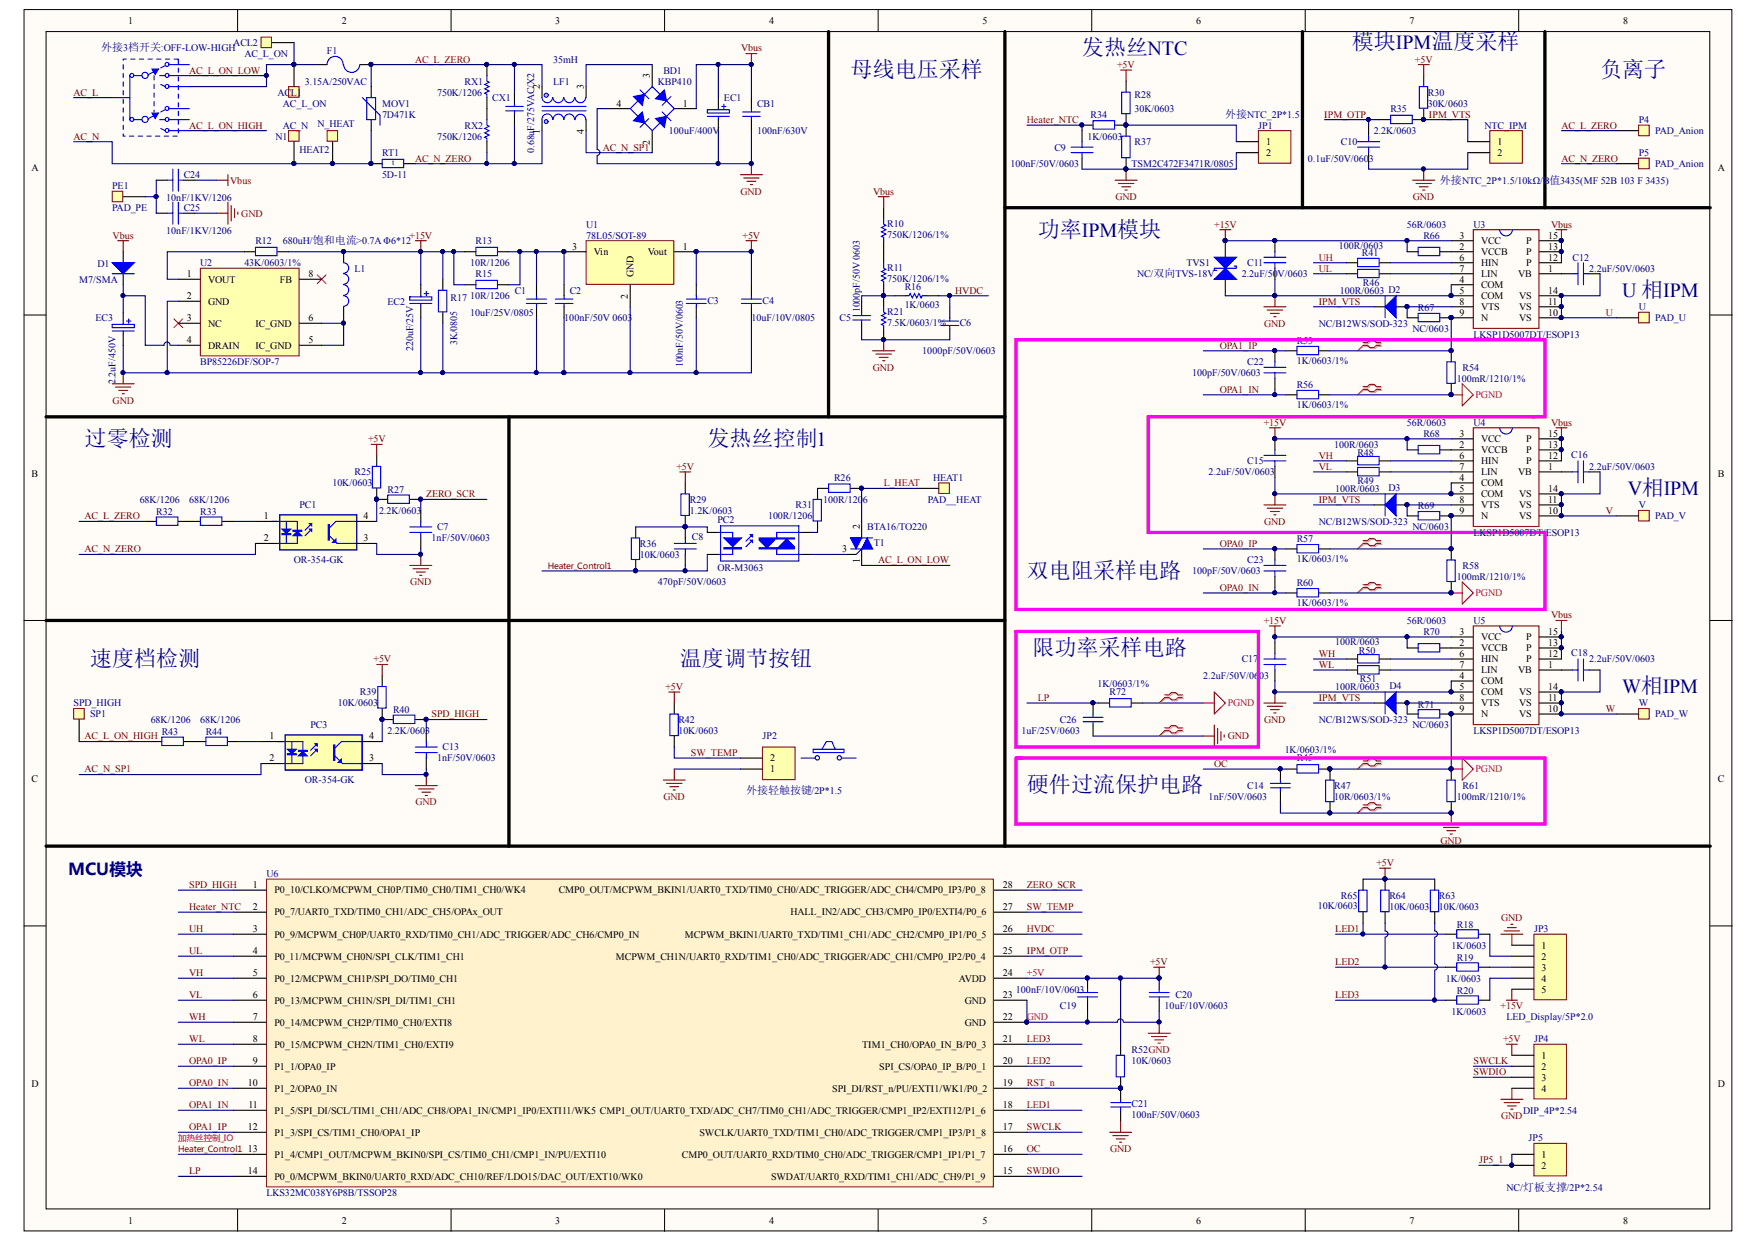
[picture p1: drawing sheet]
# Altium schematic sheet LKS32MC038Y6P8B+BP85226DF+LKSP1D5007D_V1.0_SCH_20230419.SchDoc
size A3

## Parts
ACL1  AC_L_ON  [22AWG]
ACL2  AC_L_ON  [22AWG]
BD1  KBP410  [KBP210]
C1  10uF/25V/0805  [C0805]
C2  100nF/50V 0603  [C0603]
C3  100nF/50V/0603  [C0603]
C4  10uF/10V/0805  [C0805]
C5  1000pF/50V 0603  [C0603]
C6  1000pF/50V/0603  [C0603]
C7  1nF/50V/0603  [C0603]
C8  470pF/50V/0603  [C0603]
C9  100nF/50V/0603  [C0603]
C10  0.1uF/50V/0603  [C0603]
C11  2.2uF/50V/0603  [C1206]
C12  2.2uF/50V/0603  [C0805]
C13  1nF/50V/0603  [C0603]
C14  1nF/50V/0603  [C0603]
C15  2.2uF/50V/0603  [C1206]
C16  2.2uF/50V/0603  [C0805]
C17  2.2uF/50V/0603  [C1206]
C18  2.2uF/50V/0603  [C0805]
C19  100nF/10V/0603  [C0603]
C20  10uF/10V/0603  [C0603]
C21  100nF/50V/0603  [C0603]
C22  100pF/50V/0603  [C0603]
C23  100pF/50V/0603  [C0603]
C24  10nF/1KV/1206  [C1206]
C25  10nF/1KV/1206  [C1206]
C26  1uF/25V/0603  [C0603]
CB1  100nF/630V  [CY2-7.5]
CX1  0.68uF/275VAC/X2  [0.68uF_X2_L12.8*W7.8*H13.6]
D1  M7/SMA  [SMD-(DO-214AC/SMA)(H)]
D2  NC/B12WS/SOD-323  [SOD-323]
D3  NC/B12WS/SOD-323  [SOD-323]
D4  NC/B12WS/SOD-323  [SOD-323]
EC1  100uF/400V  [E18*32W]
EC2  220uF/25V  [E6.3*7]
EC3  2.2uF/450V  [E6.3*7]
F1  3.15A/250VAC  [FUSE-6528]
HEAT1  PAD__HEAT  [22AWG]
HEAT2  N_HEAT  [22AWG]
JP1  外接NTC_2P*1.5  [XH25-2ADW]
JP2  外接轻触按键/2P*1.5  [XH25-2ADW]
JP3  LED_Display/5P*2.0  [PH20-5AW]
JP4  DIP_4P*2.54  [JP4_P2.54]
JP5  NC/灯板支撑/2P*2.54  [HDR1X2]
L1  680uH/饱和电流>0.7A Φ6*12  [L3.0]
LF1  35mH  [L17MM]
MOV1  7D471K  [07D561]
N1  AC_N  [22AWG]
NTC_IPM  外接NTC_2P*1.5/10kΩ/B值3435(MF 52B 103 F 3435)  [HDR1X2]
P4  PAD_Anion  [22AWG]
P5  PAD_Anion  [22AWG]
PC1  OR-354-GK  [CTM3053+EL3H4-G]
PC2  OR-M3063  [CTM3053]
PC3  OR-354-GK  [CTM3053+EL3H4-G]
PE1  PAD_PE  [22AWG]
R10  750K/1206/1%  [R1206]
R11  750K/1206/1%  [R1206]
R12  43K/0603/1%  [R0603]
R13  10R/1206  [R1206]
R15  10R/1206  [R1206]
R16  1K/0603  [R0603]
R17  3K/0805  [R0805]
R18  1K/0603  [R0603]
R19  1K/0603  [R0603]
R20  1K/0603  [R0603]
R21  7.5K/0603/1%  [R0603]
R25  10K/0603  [R0603]
R26  100R/1206  [R1206]
R27  2.2K/0603  [R0603]
R28  30K/0603  [R0603]
R29  1.2K/0603  [R0603]
R30  30K/0603  [R0603]
R31  100R/1206  [R1206]
R32  68K/1206  [R1206]
R33  68K/1206  [R1206]
R34  1K/0603  [R0603]
R35  2.2K/0603  [R0603]
R36  10K/0603  [R0603]
R37  TSM2C472F3471R/0805  [R0805]
R39  10K/0603  [R0603]
R40  2.2K/0603  [R0603]
R41  100R/0603  [R0603]
R42  10K/0603  [R0603]
R43  68K/1206  [R1206]
R44  68K/1206  [R1206]
R45  1K/0603/1%  [R0603]
R46  100R/0603  [R0603]
R47  10R/0603/1%  [R0603]
R48  100R/0603  [R0603]
R49  100R/0603  [R0603]
R50  100R/0603  [R0603]
R51  100R/0603  [R0603]
R52  10K/0603  [R0603]
R53  value 1K/0603/1%  [R0603]  (hidden comment: 1K 1%)
R54  100mR/1210/1%  [R1206]
R56  value 1K/0603/1%  [R0603]  (hidden comment: 1K 1%)
R57  value 1K/0603/1%  [R0603]  (hidden comment: 1K 1%)
R58  100mR/1210/1%  [R1206]
R60  value 1K/0603/1%  [R0603]  (hidden comment: 1K 1%)
R61  100mR/1210/1%  [R1206]
R63  10K/0603  [R0603]
R64  10K/0603  [R0603]
R65  10K/0603  [R0603]
R66  56R/0603  [R0603]
R67  NC/0603  [R0603]
R68  56R/0603  [R0603]
R69  NC/0603  [R0603]
R70  56R/0603  [R0603]
R71  NC/0603  [R0603]
R72  1K/0603/1%  [R0603]
RT1  5D-11  [07D561]
RX1  750K/1206  [R1206]
RX2  750K/1206  [R1206]
SP1  SPD_HIGH  [22AWG]
T1  BTA16/TO220  [TO-220-2A]
TVS1  NC/双向TVS-18V  [SMD-(DO-214AC/SMA)(H)]
U  PAD_U  [22AWG]
U1  78L05/SOT-89  [SOT-89]
U2  BP85226DF/SOP-7  [SO-8]
U3  LKSP1D5007DT/ESOP13  [LKSP1D5007D-ESOP13]
U4  LKSP1D5007DT/ESOP13  [LKSP1D5007D-ESOP13]
U5  LKSP1D5007DT/ESOP13  [LKSP1D5007D-ESOP13]
U6  LKS32MC038Y6P8B/TSSOP28  [TSSOP28]
V  PAD_V  [22AWG]
W  PAD_W  [22AWG]

## Blocks framed on the sheet
双电阻采样电路: C22 C23 R53 R54 R56-R58 R60
限功率采样电路: C26 R72

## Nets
+5V: C3.2 C4.2 C19.2 C20.2 JP4.1 R25.2 R28.2 R29.2 R30.1 R39.2 R42.1 R52.1 R63.1 R64.1 R65.1 U1.1(Vout) U6.24(AVDD)
+15V: C11.1 C15.1 C17.1 EC2.1(+) JP3.5 L1.1 R12.1 R13.2 R15.2 R17.1 R66.1 R68.1 R70.1 TVS1.2(K) U3.3(VCC) U4.3(VCC) U5.3(VCC)
GND: BD1.4(A) C1.1 C2.2 C3.1 C4.1 C5.1 C6.1 C7.1 C9.1 C10.1 C11.2 C13.1 C14.1 C15.2 C17.2 C19.1 C20.1 C21.2 C25.2 C26.1 CB1.1 EC1.2(-) EC2.2(-) EC3.2(-) JP1.2 JP2.1 JP3.1 JP4.4 NTC_IPM.2 PC1.3 PC3.3 R17.2 R21.1 R37.2 R47.1 R61.1 TVS1.1(A) U1.2(GND) U2.2(GND) U3.4(COM) U3.5(COM) U4.4(COM) U4.5(COM) U5.4(COM) U5.5(COM) U6.22(GND) U6.23(GND)
PGND: R45.1 R47.2 R54.1 R56.1 R58.1 R60.1 R61.2 R71.1 R72.1 U5.9(N)
Vbus: BD1.1(K) C24.2 CB1.2 D1.1 EC1.1(+) R10.2 U3.12(P) U3.13(P) U3.15(P) U4.12(P) U4.13(P) U4.15(P) U5.12(P) U5.13(P) U5.15(P)
AC_L_ON_HIGH: R43.1 SP1.1
AC_L_ON_LOW: ACL1.1 ACL2.1 F1.1 T1.1
AC_L_ZERO: CX1.2 F1.2 LF1.2 MOV1.2 P4.1 R32.1 RX1.2
AC_N: HEAT2.1 MOV1.1 N1.1 RT1.1
AC_N_SP1: BD1.2(C) LF1.4 PC3.2
AC_N_ZERO: CX1.1 LF1.1 P5.1 PC1.2 RT1.2 RX2.1
Heater_Control1: C8.2 PC2.2(K) R36.1 U6.13(P1_4/CMP1_OUT/MCPWM_BKIN0/SPI_CS/TIM0_CH1/CMP1_IN/PU/EXTI10)
Heater_NTC: C9.2 R34.2 U6.2(P0_7/UART0_TXD/TIM0_CH1/ADC_CH5/OPAx_OUT)
HVDC: C6.2 R16.2 U6.26(MCPWM_BKIN1/UART0_TXD/TIM1_CH1/ADC_CH2/CMP0_IP1/P0_5)
IPM_OTP: C10.2 R35.2 U6.25(MCPWM_CH1N/UART0_RXD/TIM1_CH0/ADC_TRIGGER/ADC_CH1/CMP0_IP2/P0_4)
IPM_VTS: D2.2 D3.2 D4.2 NTC_IPM.1 R30.2 R35.1
JP5_1: JP5.1 JP5.2
L_HEAT: HEAT1.1 R26.2 T1.2
LED1: R18.2 R65.2 U6.18(CMP1_OUT/UART0_TXD/ADC_CH7/TIM0_CH1/ADC_TRIGGER/CMP1_IP2/EXTI12/P1_6)
LED2: R19.2 R64.2 U6.20(SPI_CS/OPA0_IP_B/P0_1)
LED3: R20.2 R63.2 U6.21(TIM1_CH0/OPA0_IN_B/P0_3)
LP: C26.2 R72.2 U6.14(P0_0/MCPWM_BKIN0/UART0_RXD/ADC_CH10/REF/LDO15/DAC_OUT/EXT10/WK0)
OC: C14.2 R45.2 U6.16(CMP0_OUT/UART0_RXD/TIM0_CH0/ADC_TRIGGER/CMP1_IP1/P1_7)
OPA0_IN: C23.2 R60.2 U6.10(P1_2/OPA0_IN)
OPA0_IP: C23.1 R57.2 U6.9(P1_1/OPA0_IP)
OPA1_IN: C22.2 R56.2 U6.11(P1_5/SPI_DI/SCL/TIM1_CH1/ADC_CH8/OPA1_IN/CMP1_IP0/EXTI11/WK5)
OPA1_IP: C22.1 R53.2 U6.12(P1_3/SPI_CS/TIM1_CH0/OPA1_IP)
RST_n: C21.1 R52.2 U6.19(SPI_DI/RST_n/PU/EXTI1/WK1/P0_2)
SPD_HIGH: C13.2 R40.2 U6.1(P0_10/CLKO/MCPWM_CH0P/TIM0_CH0/TIM1_CH0/WK4)
SW_TEMP: JP2.2 R42.2 U6.27(HALL_IN2/ADC_CH3/CMP0_IP0/EXTI4/P0_6)
SWCLK: JP4.2 U6.17(SWCLK/UART0_TXD/TIM1_CH0/ADC_TRIGGER/CMP1_IP3/P1_8)
SWDIO: JP4.3 U6.15(SWDAT/UART0_RXD/TIM1_CH1/ADC_CH9/P1_9)
U: C12.2 U.1 U3.10(VS) U3.11(VS) U3.14(VS)
UH: R41.1 U6.3(P0_9/MCPWM_CH0P/UART0_RXD/TIM0_CH1/ADC_TRIGGER/ADC_CH6/CMP0_IN)
UL: R46.1 U6.4(P0_11/MCPWM_CH0N/SPI_CLK/TIM1_CH1)
V: C16.2 U4.10(VS) U4.11(VS) U4.14(VS) V.1
VH: R48.1 U6.5(P0_12/MCPWM_CH1P/SPI_DO/TIM0_CH1)
VL: R49.1 U6.6(P0_13/MCPWM_CH1N/SPI_DI/TIM1_CH1)
W: C18.2 U5.10(VS) U5.11(VS) U5.14(VS) W.1
WH: R50.1 U6.7(P0_14/MCPWM_CH2P/TIM0_CH0/EXTI8)
WL: R51.1 U6.8(P0_15/MCPWM_CH2N/TIM1_CH0/EXTI9)
ZERO_SCR: C7.2 R27.2 U6.28(CMP0_OUT/MCPWM_BKIN1/UART0_TXD/TIM0_CH0/ADC_TRIGGER/ADC_CH4/CMP0_IP3/P0_8)
NetBD1_3: BD1.3(C) LF1.3
NetC1_2: C1.2 C2.1 R13.1 R15.1 U1.3(Vin)
NetC5_2: C5.2 R11.1 R16.1 R21.2
NetC8_1: C8.1 PC2.1(A) R29.1 R36.2
NetC12_1: C12.1 U3.1(VB)
NetC16_1: C16.1 U4.1(VB)
NetC18_1: C18.1 U5.1(VB)
NetC24_1: C24.1 C25.1 PE1.1
NetD1_2: D1.2 EC3.1(+) U2.4(DRAIN)
NetD2_1: D2.1 R67.2 U3.8(VTS)
NetD3_1: D3.1 R69.2 U4.8(VTS)
NetD4_1: D4.1 R71.2 U5.8(VTS)
NetJP1_1: JP1.1 R28.1 R34.1 R37.1
NetJP3_2: JP3.2 R18.1
NetJP3_3: JP3.3 R19.1
NetJP3_4: JP3.4 R20.1
NetL1_2: L1.2 U2.5(IC_GND) U2.6(IC_GND)
NetPC1_1: PC1.1 R33.2
NetPC1_4: PC1.4 R25.1 R27.1
NetPC2_3: PC2.3(A/K) T1.3
NetPC2_4: PC2.4(A/K) R31.1
NetPC3_1: PC3.1 R44.2
NetPC3_4: PC3.4 R39.1 R40.1
NetR10_1: R10.1 R11.2
NetR12_2: R12.2 U2.1(VOUT)
NetR26_1: R26.1 R31.2
NetR32_2: R32.2 R33.1
NetR41_2: R41.2 U3.6(HIN)
NetR43_2: R43.2 R44.1
NetR46_2: R46.2 U3.7(LIN)
NetR48_2: R48.2 U4.6(HIN)
NetR49_2: R49.2 U4.7(LIN)
NetR50_2: R50.2 U5.6(HIN)
NetR51_2: R51.2 U5.7(LIN)
NetR53_1: R53.1 R54.2 R67.1 U3.9(N)
NetR57_1: R57.1 R58.2 R69.1 U4.9(N)
NetR66_2: R66.2 U3.2(VCCB)
NetR68_2: R68.2 U4.2(VCCB)
NetR70_2: R70.2 U5.2(VCCB)
NetRX1_1: RX1.1 RX2.2

Not connected (* = marked no-connect by the designer): U2 3(NC)* 8(FB)*

## Layout directives
differential pair: GND, NetR53_1, NetR57_1, PGND

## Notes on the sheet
- 外接3档开关:OFF-LOW-HIGH
- 母线电压采样
- (near R28) 发热丝NTC
- (near R30) 模块IPM温度采样
- 功率IPM模块
- (near U) U 相IPM
- 过零检测
- 发热丝控制1
- (near V) V相IPM
- 速度档检测
- 温度调节按钮
- (near W) W相IPM
- 硬件过流保护电路
- MCU模块
- 加热丝控制_IO
- Labels drawn without touching a wire or pin: 负离子
